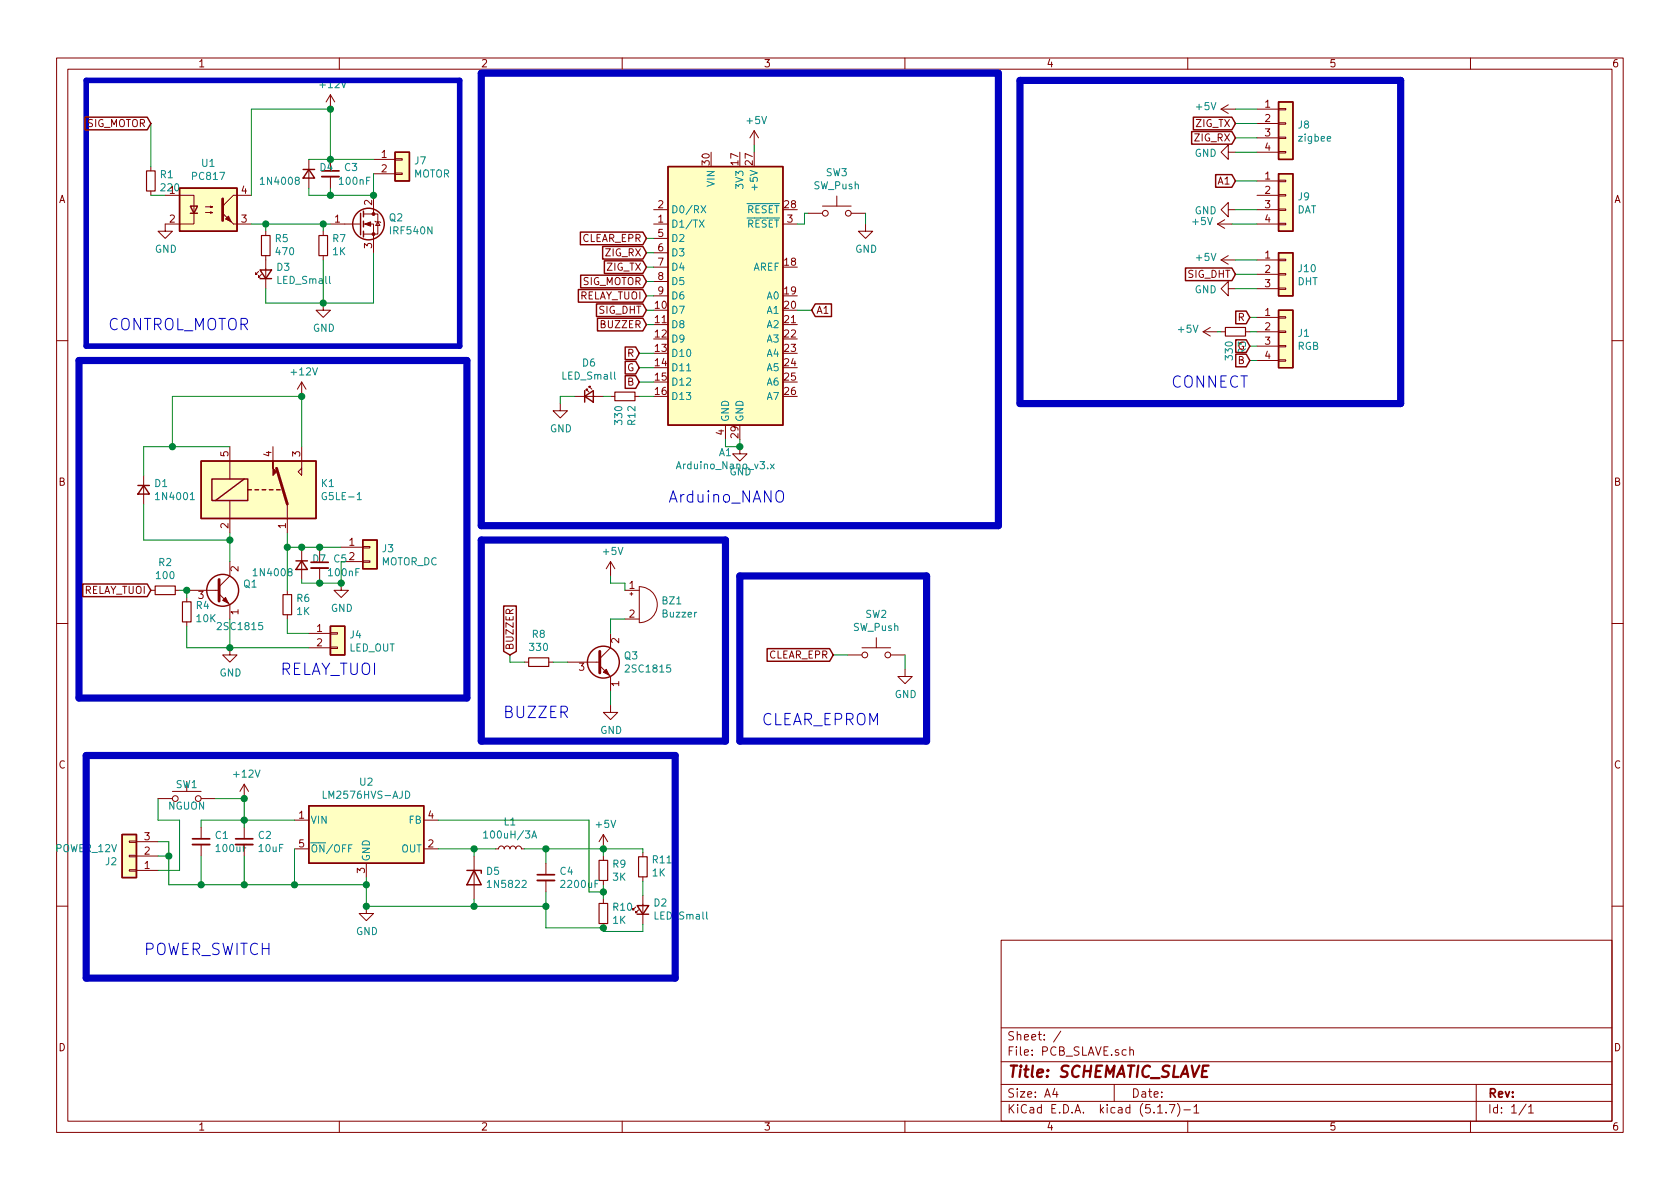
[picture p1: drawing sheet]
EESchema Schematic File Version 4
EELAYER 30 0
EELAYER END
$Descr A4 11693 8268
encoding utf-8
Sheet 1 1
Title "SCHEMATIC_SLAVE"
Date ""
Rev ""
Comp ""
Comment1 ""
Comment2 ""
Comment3 ""
Comment4 ""
$EndDescr
$Comp
L MCU_Module:Arduino_Nano_v3.x A1
U 1 1
P 5050 2050
F 0 "A1" H 5050 961 50  0000 C CNN
F 1 "Arduino_Nano_v3.x" H 5050 870 50  0000 C CNN
F 2 "Module:Arduino_Nano" H 5050 2050 50  0001 C CIN
F 3 "http://www.mouser.com/pdfdocs/Gravitech_Arduino_Nano3_0.pdf" H 5050 2050 50  0001 C CNN
	1    5050 2050
	1    0    0    -1  
$EndComp
$Comp
L Connector_Generic:Conn_01x04 J8
U 1 1
P 8950 850
F 0 "J8" H 9030 842 50  0000 L CNN
F 1 "zigbee" H 9030 751 50  0000 L CNN
F 2 "Connector_PinHeader_2.54mm:PinHeader_1x04_P2.54mm_Vertical" H 8950 850 50  0001 C CNN
F 3 "~" H 8950 850 50  0001 C CNN
	1    8950 850 
	1    0    0    -1  
$EndComp
$Comp
L Transistor_FET:IRF540N Q2
U 1 1
P 2500 1550
F 0 "Q2" H 2704 1596 50  0000 L CNN
F 1 "IRF540N" H 2704 1505 50  0000 L CNN
F 2 "Package_TO_SOT_THT:TO-220-3_Vertical" H 2750 1475 50  0001 L CIN
F 3 "http://www.irf.com/product-info/datasheets/data/irf540n.pdf" H 2500 1550 50  0001 L CNN
	1    2500 1550
	1    0    0    -1  
$EndComp
$Comp
L Isolator:PC817 U1
U 1 1
P 1450 1450
F 0 "U1" H 1450 1775 50  0000 C CNN
F 1 "PC817" H 1450 1684 50  0000 C CNN
F 2 "Package_DIP:DIP-4_W7.62mm" H 1250 1250 50  0001 L CIN
F 3 "http://www.soselectronic.cz/a_info/resource/d/pc817.pdf" H 1450 1450 50  0001 L CNN
	1    1450 1450
	1    0    0    -1  
$EndComp
$Comp
L Device:R_Small R1
U 1 1
P 1050 1250
F 0 "R1" H 1109 1296 50  0000 L CNN
F 1 "220" H 1109 1205 50  0000 L CNN
F 2 "Resistor_THT:R_Axial_DIN0309_L9.0mm_D3.2mm_P15.24mm_Horizontal" H 1050 1250 50  0001 C CNN
F 3 "~" H 1050 1250 50  0001 C CNN
	1    1050 1250
	1    0    0    -1  
$EndComp
$Comp
L Device:R_Small R7
U 1 1
P 2250 1700
F 0 "R7" H 2191 1654 50  0000 R CNN
F 1 "1K" H 2191 1745 50  0000 R CNN
F 2 "Resistor_THT:R_Axial_DIN0207_L6.3mm_D2.5mm_P10.16mm_Horizontal" H 2250 1700 50  0001 C CNN
F 3 "~" H 2250 1700 50  0001 C CNN
	1    2250 1700
	-1   0    0    1   
$EndComp
$Comp
L Device:R_Small R5
U 1 1
P 1850 1700
F 0 "R5" H 1791 1654 50  0000 R CNN
F 1 "470" H 1791 1745 50  0000 R CNN
F 2 "Resistor_THT:R_Axial_DIN0207_L6.3mm_D2.5mm_P10.16mm_Horizontal" H 1850 1700 50  0001 C CNN
F 3 "~" H 1850 1700 50  0001 C CNN
	1    1850 1700
	-1   0    0    1   
$EndComp
$Comp
L Device:LED_Small D3
U 1 1
P 1850 1900
F 0 "D3" V 1896 1830 50  0000 R CNN
F 1 "LED_Small" V 1805 1830 50  0000 R CNN
F 2 "LED_THT:LED_D3.0mm" V 1850 1900 50  0001 C CNN
F 3 "~" V 1850 1900 50  0001 C CNN
	1    1850 1900
	0    -1   -1   0   
$EndComp
$Comp
L Device:C_Small C3
U 1 1
P 2300 1200
F 0 "C3" H 2392 1246 50  0000 L CNN
F 1 "100nF" H 2350 1150 50  0000 L CNN
F 2 "Capacitor_THT:CP_Radial_D5.0mm_P2.50mm" H 2300 1200 50  0001 C CNN
F 3 "~" H 2300 1200 50  0001 C CNN
	1    2300 1200
	1    0    0    -1  
$EndComp
$Comp
L Device:D_Small D4
U 1 1
P 2150 1200
F 0 "D4" V 2104 1270 50  0000 L CNN
F 1 "1N4008" V 2200 850 50  0000 L CNN
F 2 "Diode_THT:D_DO-34_SOD68_P2.54mm_Vertical_AnodeUp" V 2150 1200 50  0001 C CNN
F 3 "~" V 2150 1200 50  0001 C CNN
	1    2150 1200
	0    1    1    0   
$EndComp
$Comp
L Connector_Generic:Conn_01x02 J7
U 1 1
P 2800 1100
F 0 "J7" H 2880 1092 50  0000 L CNN
F 1 "MOTOR" H 2880 1001 50  0000 L CNN
F 2 "Connector_PinHeader_2.54mm:PinHeader_1x02_P2.54mm_Vertical" H 2800 1100 50  0001 C CNN
F 3 "~" H 2800 1100 50  0001 C CNN
	1    2800 1100
	1    0    0    -1  
$EndComp
Wire Wire Line
	1050 1350 1150 1350
Wire Wire Line
	1750 1550 1850 1550
Wire Wire Line
	1850 1600 1850 1550
Connection ~ 1850 1550
Wire Wire Line
	2250 1600 2250 1550
Connection ~ 2250 1550
Wire Wire Line
	2250 1550 2300 1550
Wire Wire Line
	2250 1800 2250 2100
Wire Wire Line
	2250 2100 1850 2100
Wire Wire Line
	1850 2100 1850 2000
Wire Wire Line
	2600 1750 2600 2100
Wire Wire Line
	2600 2100 2250 2100
Connection ~ 2250 2100
Wire Wire Line
	2150 1300 2150 1350
Wire Wire Line
	2150 1350 2300 1350
Wire Wire Line
	2300 1350 2300 1300
Wire Wire Line
	2150 1100 2300 1100
Connection ~ 2300 1100
Wire Wire Line
	2600 1200 2600 1350
Wire Wire Line
	2600 1350 2300 1350
Connection ~ 2600 1350
Connection ~ 2300 1350
Wire Wire Line
	2300 1100 2300 750 
Wire Wire Line
	1750 1350 1750 750 
Wire Wire Line
	1750 750  2300 750 
Connection ~ 2300 750 
$Comp
L power:GND #PWR02
U 1 1
P 1150 1550
F 0 "#PWR02" H 1150 1300 50  0001 C CNN
F 1 "GND" H 1155 1377 50  0000 C CNN
F 2 "" H 1150 1550 50  0001 C CNN
F 3 "" H 1150 1550 50  0001 C CNN
	1    1150 1550
	1    0    0    -1  
$EndComp
$Comp
L power:GND #PWR07
U 1 1
P 2250 2100
F 0 "#PWR07" H 2250 1850 50  0001 C CNN
F 1 "GND" H 2255 1927 50  0000 C CNN
F 2 "" H 2250 2100 50  0001 C CNN
F 3 "" H 2250 2100 50  0001 C CNN
	1    2250 2100
	1    0    0    -1  
$EndComp
Wire Notes Line
	650  550  3200 550 
Wire Notes Line width 39 style solid
	3200 550  3200 2400
Wire Notes Line width 39 style solid
	3200 2400 600  2400
Wire Notes Line width 39 style solid
	600  2400 600  550 
Wire Notes Line width 39 style solid
	600  550  3200 550 
Wire Wire Line
	1050 850  1050 1150
Text Notes 750  2300 0    79   ~ 0
CONTROL_MOTOR
Wire Notes Line width 50 style solid
	6950 500  6950 3650
Wire Notes Line width 50 style solid
	6950 3650 3350 3650
Wire Notes Line width 50 style solid
	3350 500  6950 500 
Wire Notes Line
	7100 550  9750 550 
Wire Notes Line width 50 style solid
	9750 550  9750 2800
Wire Notes Line width 50 style solid
	9750 2800 7100 2800
Wire Notes Line width 50 style solid
	7100 2800 7100 550 
Wire Notes Line width 50 style solid
	7100 550  9750 550 
Text Notes 4650 3500 0    79   ~ 0
Arduino_NANO
Text Notes 8150 2700 0    79   ~ 0
CONNECT
$Comp
L power:+5V #PWR017
U 1 1
P 5250 1000
F 0 "#PWR017" H 5250 850 50  0001 C CNN
F 1 "+5V" H 5265 1173 50  0000 C CNN
F 2 "" H 5250 1000 50  0001 C CNN
F 3 "" H 5250 1000 50  0001 C CNN
	1    5250 1000
	1    0    0    -1  
$EndComp
Wire Wire Line
	5250 1000 5250 1050
Wire Wire Line
	5050 3050 5050 3100
Wire Wire Line
	5050 3100 5150 3100
Wire Wire Line
	5150 3100 5150 3050
$Comp
L power:GND #PWR016
U 1 1
P 5150 3100
F 0 "#PWR016" H 5150 2850 50  0001 C CNN
F 1 "GND" H 5155 2927 50  0000 C CNN
F 2 "" H 5150 3100 50  0001 C CNN
F 3 "" H 5150 3100 50  0001 C CNN
	1    5150 3100
	1    0    0    -1  
$EndComp
Connection ~ 5150 3100
Text GLabel 4500 1950 0    50   Input ~ 0
SIG_MOTOR
Text GLabel 1050 850  0    50   Input ~ 0
SIG_MOTOR
Wire Wire Line
	4500 1950 4550 1950
Text GLabel 4500 2150 0    50   Input ~ 0
SIG_DHT
Wire Wire Line
	4500 1850 4550 1850
Text GLabel 8600 1900 0    50   Input ~ 0
SIG_DHT
$Comp
L power:+5V #PWR023
U 1 1
P 8600 1800
F 0 "#PWR023" H 8600 1650 50  0001 C CNN
F 1 "+5V" V 8615 1928 50  0000 L CNN
F 2 "" H 8600 1800 50  0001 C CNN
F 3 "" H 8600 1800 50  0001 C CNN
	1    8600 1800
	0    -1   -1   0   
$EndComp
$Comp
L power:GND #PWR024
U 1 1
P 8600 2000
F 0 "#PWR024" H 8600 1750 50  0001 C CNN
F 1 "GND" V 8605 1872 50  0000 R CNN
F 2 "" H 8600 2000 50  0001 C CNN
F 3 "" H 8600 2000 50  0001 C CNN
	1    8600 2000
	0    1    1    0   
$EndComp
$Comp
L power:+5V #PWR021
U 1 1
P 8575 1550
F 0 "#PWR021" H 8575 1400 50  0001 C CNN
F 1 "+5V" V 8590 1678 50  0000 L CNN
F 2 "" H 8575 1550 50  0001 C CNN
F 3 "" H 8575 1550 50  0001 C CNN
	1    8575 1550
	0    -1   -1   0   
$EndComp
$Comp
L power:GND #PWR022
U 1 1
P 8600 1450
F 0 "#PWR022" H 8600 1200 50  0001 C CNN
F 1 "GND" V 8605 1322 50  0000 R CNN
F 2 "" H 8600 1450 50  0001 C CNN
F 3 "" H 8600 1450 50  0001 C CNN
	1    8600 1450
	0    1    1    0   
$EndComp
$Comp
L power:+5V #PWR019
U 1 1
P 8600 750
F 0 "#PWR019" H 8600 600 50  0001 C CNN
F 1 "+5V" V 8615 878 50  0000 L CNN
F 2 "" H 8600 750 50  0001 C CNN
F 3 "" H 8600 750 50  0001 C CNN
	1    8600 750 
	0    -1   -1   0   
$EndComp
$Comp
L power:GND #PWR020
U 1 1
P 8600 1050
F 0 "#PWR020" H 8600 800 50  0001 C CNN
F 1 "GND" V 8605 922 50  0000 R CNN
F 2 "" H 8600 1050 50  0001 C CNN
F 3 "" H 8600 1050 50  0001 C CNN
	1    8600 1050
	0    1    1    0   
$EndComp
Text GLabel 8600 850  0    50   Input ~ 0
ZIG_TX
Text GLabel 8600 950  0    50   Input ~ 0
ZIG_RX
Text GLabel 4500 1850 0    50   Input ~ 0
ZIG_TX
Text GLabel 4500 1750 0    50   Input ~ 0
ZIG_RX
Text GLabel 8600 1250 0    50   Input ~ 0
A1
Wire Wire Line
	8600 850  8750 850 
Wire Wire Line
	8600 950  8750 950 
Wire Wire Line
	8600 1050 8750 1050
Wire Wire Line
	8600 1250 8750 1250
Wire Wire Line
	8600 1450 8750 1450
Wire Wire Line
	8600 1800 8750 1800
Wire Wire Line
	8600 1900 8750 1900
Wire Wire Line
	8600 2000 8750 2000
Text GLabel 5650 2150 2    50   Input ~ 0
A1
Wire Wire Line
	5550 2150 5650 2150
Text GLabel 4500 2050 0    50   Input ~ 0
RELAY_TUOI
Wire Wire Line
	4500 2150 4550 2150
$Comp
L Relay:G5LE-1 K1
U 1 1
P 1800 3400
F 0 "K1" H 2230 3446 50  0000 L CNN
F 1 "G5LE-1" H 2230 3355 50  0000 L CNN
F 2 "Relay_THT:Relay_SPDT_Omron-G5LE-1" H 2250 3350 50  0001 L CNN
F 3 "http://www.omron.com/ecb/products/pdf/en-g5le.pdf" H 1800 3400 50  0001 C CNN
	1    1800 3400
	1    0    0    -1  
$EndComp
$Comp
L Device:D_Small D1
U 1 1
P 1000 3400
F 0 "D1" V 954 3470 50  0000 L CNN
F 1 "1N4001" V 1045 3470 50  0000 L CNN
F 2 "Diode_THT:D_DO-41_SOD81_P10.16mm_Horizontal" V 1000 3400 50  0001 C CNN
F 3 "~" V 1000 3400 50  0001 C CNN
	1    1000 3400
	0    1    1    0   
$EndComp
Wire Wire Line
	1000 3500 1000 3750
Wire Wire Line
	1000 3300 1000 3100
Wire Wire Line
	1000 3100 1200 3100
Wire Wire Line
	1200 3100 1600 3100
Connection ~ 1200 3100
$Comp
L Transistor_BJT:2SC1815 Q1
U 1 1
P 1500 4100
F 0 "Q1" H 1690 4146 50  0000 L CNN
F 1 "2SC1815" H 1500 3850 50  0000 L CNN
F 2 "Package_TO_SOT_THT:TO-92_Inline" H 1700 4025 50  0001 L CIN
F 3 "https://media.digikey.com/pdf/Data%20Sheets/Toshiba%20PDFs/2SC1815.pdf" H 1500 4100 50  0001 L CNN
	1    1500 4100
	1    0    0    -1  
$EndComp
Wire Wire Line
	1600 3700 1600 3750
Connection ~ 1600 3750
Wire Wire Line
	1600 3750 1600 3900
Text GLabel 1050 4100 0    50   Input ~ 0
RELAY_TUOI
$Comp
L power:GND #PWR03
U 1 1
P 1600 4500
F 0 "#PWR03" H 1600 4250 50  0001 C CNN
F 1 "GND" H 1605 4327 50  0000 C CNN
F 2 "" H 1600 4500 50  0001 C CNN
F 3 "" H 1600 4500 50  0001 C CNN
	1    1600 4500
	1    0    0    -1  
$EndComp
$Comp
L Connector_Generic:Conn_01x02 J3
U 1 1
P 2575 3800
F 0 "J3" H 2655 3792 50  0000 L CNN
F 1 "MOTOR_DC" H 2655 3701 50  0000 L CNN
F 2 "Connector_PinHeader_2.54mm:PinHeader_1x02_P2.54mm_Vertical" H 2575 3800 50  0001 C CNN
F 3 "~" H 2575 3800 50  0001 C CNN
	1    2575 3800
	1    0    0    -1  
$EndComp
$Comp
L power:GND #PWR06
U 1 1
P 2375 4050
F 0 "#PWR06" H 2375 3800 50  0001 C CNN
F 1 "GND" H 2380 3877 50  0000 C CNN
F 2 "" H 2375 4050 50  0001 C CNN
F 3 "" H 2375 4050 50  0001 C CNN
	1    2375 4050
	1    0    0    -1  
$EndComp
Wire Wire Line
	1200 3100 1200 2750
Wire Wire Line
	1200 2750 2100 2750
Connection ~ 2100 2750
$Comp
L Device:R_Small R4
U 1 1
P 1300 4250
F 0 "R4" H 1359 4296 50  0000 L CNN
F 1 "10K" H 1359 4205 50  0000 L CNN
F 2 "Resistor_THT:R_Axial_DIN0309_L9.0mm_D3.2mm_P15.24mm_Horizontal" H 1300 4250 50  0001 C CNN
F 3 "~" H 1300 4250 50  0001 C CNN
	1    1300 4250
	1    0    0    -1  
$EndComp
$Comp
L Device:R_Small R2
U 1 1
P 1150 4100
F 0 "R2" V 954 4100 50  0000 C CNN
F 1 "100" V 1045 4100 50  0000 C CNN
F 2 "Resistor_THT:R_Axial_DIN0309_L9.0mm_D3.2mm_P15.24mm_Horizontal" H 1150 4100 50  0001 C CNN
F 3 "~" H 1150 4100 50  0001 C CNN
	1    1150 4100
	0    1    1    0   
$EndComp
Wire Wire Line
	1250 4100 1300 4100
Wire Wire Line
	1300 4100 1300 4150
Connection ~ 1300 4100
Wire Wire Line
	1300 4350 1300 4500
Wire Wire Line
	1300 4500 1600 4500
Wire Wire Line
	1600 4500 1600 4300
Connection ~ 1600 4500
Wire Notes Line
	650  2500 3250 2500
Wire Notes Line width 50 style solid
	3250 2500 3250 4850
Wire Notes Line width 50 style solid
	3250 4850 550  4850
Wire Notes Line width 50 style solid
	550  4850 550  2500
Wire Notes Line width 50 style solid
	550  2500 3250 2500
Text Notes 1950 4700 0    79   ~ 0
RELAY_TUOI\n
$Comp
L Device:Buzzer BZ1
U 1 1
P 4450 4200
F 0 "BZ1" H 4602 4229 50  0000 L CNN
F 1 "Buzzer" H 4602 4138 50  0000 L CNN
F 2 "Buzzer_Beeper:MagneticBuzzer_ProSignal_ABT-410-RC" V 4425 4300 50  0001 C CNN
F 3 "~" V 4425 4300 50  0001 C CNN
	1    4450 4200
	1    0    0    -1  
$EndComp
Wire Wire Line
	4250 4050 4350 4050
Wire Wire Line
	4350 4050 4350 4100
Wire Wire Line
	4250 4300 4250 4400
Wire Wire Line
	4250 4300 4350 4300
$Comp
L power:+5V #PWR014
U 1 1
P 4250 4000
F 0 "#PWR014" H 4250 3850 50  0001 C CNN
F 1 "+5V" H 4265 4173 50  0000 C CNN
F 2 "" H 4250 4000 50  0001 C CNN
F 3 "" H 4250 4000 50  0001 C CNN
	1    4250 4000
	1    0    0    -1  
$EndComp
$Comp
L power:GND #PWR015
U 1 1
P 4250 4900
F 0 "#PWR015" H 4250 4650 50  0001 C CNN
F 1 "GND" H 4255 4727 50  0000 C CNN
F 2 "" H 4250 4900 50  0001 C CNN
F 3 "" H 4250 4900 50  0001 C CNN
	1    4250 4900
	1    0    0    -1  
$EndComp
Wire Wire Line
	4250 4900 4250 4800
Wire Wire Line
	4250 4000 4250 4050
Text GLabel 3550 4550 1    50   Input ~ 0
BUZZER
Wire Wire Line
	3850 4600 3950 4600
Text GLabel 4500 2250 0    50   Input ~ 0
BUZZER
Wire Wire Line
	4500 2250 4550 2250
Wire Notes Line width 50 style solid
	5050 3750 5050 5150
Wire Notes Line width 50 style solid
	5050 5150 3350 5150
Wire Notes Line width 50 style solid
	3350 5150 3350 3750
Wire Notes Line width 50 style solid
	3350 3750 5050 3750
Text Notes 3500 5000 0    79   ~ 0
BUZZER\n
$Comp
L Device:R_Small R8
U 1 1
P 3750 4600
F 0 "R8" V 3554 4600 50  0000 C CNN
F 1 "330" V 3645 4600 50  0000 C CNN
F 2 "Resistor_THT:R_Axial_DIN0309_L9.0mm_D3.2mm_P15.24mm_Horizontal" H 3750 4600 50  0001 C CNN
F 3 "~" H 3750 4600 50  0001 C CNN
	1    3750 4600
	0    1    1    0   
$EndComp
Wire Wire Line
	3550 4550 3550 4600
Wire Wire Line
	3550 4600 3650 4600
$Comp
L Switch:SW_Push SW2
U 1 1
P 6100 4550
F 0 "SW2" H 6100 4835 50  0000 C CNN
F 1 "SW_Push" H 6100 4744 50  0000 C CNN
F 2 "Connector_PinHeader_2.54mm:PinHeader_1x02_P2.54mm_Vertical" H 6100 4750 50  0001 C CNN
F 3 "~" H 6100 4750 50  0001 C CNN
	1    6100 4550
	1    0    0    -1  
$EndComp
$Comp
L power:GND #PWR018
U 1 1
P 6300 4650
F 0 "#PWR018" H 6300 4400 50  0001 C CNN
F 1 "GND" H 6305 4477 50  0000 C CNN
F 2 "" H 6300 4650 50  0001 C CNN
F 3 "" H 6300 4650 50  0001 C CNN
	1    6300 4650
	1    0    0    -1  
$EndComp
Wire Wire Line
	6300 4650 6300 4550
Text GLabel 5800 4550 0    50   Input ~ 0
CLEAR_EPR
Wire Wire Line
	5800 4550 5900 4550
Wire Notes Line
	5150 4000 6450 4000
Wire Notes Line width 50 style solid
	6450 4000 6450 5150
Wire Notes Line width 50 style solid
	6450 5150 5150 5150
Wire Notes Line width 50 style solid
	5150 5150 5150 4000
Wire Notes Line width 50 style solid
	5150 4000 6450 4000
Text Notes 5300 5050 0    79   ~ 0
CLEAR_EPROM
Text GLabel 4500 1650 0    50   Input ~ 0
CLEAR_EPR
Wire Wire Line
	4500 2050 4550 2050
$Comp
L Connector_Generic:Conn_01x02 J4
U 1 1
P 2350 4400
F 0 "J4" H 2430 4392 50  0000 L CNN
F 1 "LED_OUT" H 2430 4301 50  0000 L CNN
F 2 "Connector_PinHeader_2.54mm:PinHeader_1x02_P2.54mm_Vertical" H 2350 4400 50  0001 C CNN
F 3 "~" H 2350 4400 50  0001 C CNN
	1    2350 4400
	1    0    0    -1  
$EndComp
$Comp
L Device:R_Small R6
U 1 1
P 2000 4200
F 0 "R6" H 2059 4246 50  0000 L CNN
F 1 "1K" H 2059 4155 50  0000 L CNN
F 2 "Resistor_THT:R_Axial_DIN0207_L6.3mm_D2.5mm_P10.16mm_Horizontal" H 2000 4200 50  0001 C CNN
F 3 "~" H 2000 4200 50  0001 C CNN
	1    2000 4200
	1    0    0    -1  
$EndComp
Wire Wire Line
	2000 4300 2000 4400
Wire Wire Line
	2000 4400 2150 4400
Wire Wire Line
	2150 4500 1600 4500
Wire Wire Line
	2300 1100 2600 1100
$Comp
L Regulator_Switching:LM2576HVS-12 U2
U 1 1
P 2550 5800
F 0 "U2" H 2550 6167 50  0000 C CNN
F 1 "LM2576HVS-AJD" H 2550 6076 50  0000 C CNN
F 2 "Package_TO_SOT_THT:TO-220-5_Vertical" H 2550 5550 50  0001 L CIN
F 3 "http://www.ti.com/lit/ds/symlink/lm2576.pdf" H 2550 5800 50  0001 C CNN
	1    2550 5800
	1    0    0    -1  
$EndComp
$Comp
L Device:D_Zener D5
U 1 1
P 3300 6100
F 0 "D5" V 3254 6180 50  0000 L CNN
F 1 "1N5822" V 3345 6180 50  0000 L CNN
F 2 "Diode_THT:D_5W_P10.16mm_Horizontal" H 3300 6100 50  0001 C CNN
F 3 "~" H 3300 6100 50  0001 C CNN
	1    3300 6100
	0    1    1    0   
$EndComp
$Comp
L Device:C_Small C1
U 1 1
P 1400 5850
F 0 "C1" H 1492 5896 50  0000 L CNN
F 1 "100uF" H 1492 5805 50  0000 L CNN
F 2 "Capacitor_THT:CP_Radial_D5.0mm_P2.50mm" H 1400 5850 50  0001 C CNN
F 3 "~" H 1400 5850 50  0001 C CNN
	1    1400 5850
	1    0    0    -1  
$EndComp
$Comp
L Device:L_Small L1
U 1 1
P 3550 5900
F 0 "L1" V 3735 5900 50  0000 C CNN
F 1 "100uH/3A" V 3644 5900 50  0000 C CNN
F 2 "Inductor_THT:L_Axial_L7.0mm_D3.3mm_P10.16mm_Horizontal_Fastron_MICC" H 3550 5900 50  0001 C CNN
F 3 "~" H 3550 5900 50  0001 C CNN
	1    3550 5900
	0    -1   -1   0   
$EndComp
$Comp
L Device:C_Small C4
U 1 1
P 3800 6100
F 0 "C4" H 3892 6146 50  0000 L CNN
F 1 "2200uF" H 3892 6055 50  0000 L CNN
F 2 "Capacitor_THT:CP_Radial_D8.0mm_P3.80mm" H 3800 6100 50  0001 C CNN
F 3 "~" H 3800 6100 50  0001 C CNN
	1    3800 6100
	1    0    0    -1  
$EndComp
$Comp
L Device:C_Small C2
U 1 1
P 1700 5850
F 0 "C2" H 1792 5896 50  0000 L CNN
F 1 "10uF" H 1792 5805 50  0000 L CNN
F 2 "Capacitor_THT:CP_Radial_D5.0mm_P2.50mm" H 1700 5850 50  0001 C CNN
F 3 "~" H 1700 5850 50  0001 C CNN
	1    1700 5850
	1    0    0    -1  
$EndComp
Wire Wire Line
	2050 5900 2050 6150
Wire Wire Line
	2050 6150 2550 6150
Wire Wire Line
	2550 6150 2550 6100
Wire Wire Line
	1400 5950 1400 6150
Wire Wire Line
	1400 6150 1700 6150
Connection ~ 2050 6150
Wire Wire Line
	1700 5950 1700 6150
Connection ~ 1700 6150
Wire Wire Line
	1700 6150 2050 6150
Wire Wire Line
	1400 5750 1400 5700
Wire Wire Line
	1400 5700 1700 5700
Wire Wire Line
	1700 5750 1700 5700
Connection ~ 1700 5700
Wire Wire Line
	1700 5700 2050 5700
Connection ~ 1400 6150
Wire Wire Line
	3050 5900 3300 5900
Wire Wire Line
	3300 5950 3300 5900
Connection ~ 3300 5900
Wire Wire Line
	3300 5900 3450 5900
Wire Wire Line
	3800 6000 3800 5900
Wire Wire Line
	3800 5900 3650 5900
Wire Wire Line
	3300 6250 3300 6300
Wire Wire Line
	3300 6300 3800 6300
Wire Wire Line
	3800 6300 3800 6200
Wire Wire Line
	2550 6150 2550 6300
Wire Wire Line
	2550 6300 3300 6300
Connection ~ 2550 6150
Connection ~ 3300 6300
$Comp
L Device:R_Small R10
U 1 1
P 4200 6350
F 0 "R10" H 4259 6396 50  0000 L CNN
F 1 "1K" H 4259 6305 50  0000 L CNN
F 2 "Resistor_THT:R_Axial_DIN0309_L9.0mm_D3.2mm_P15.24mm_Horizontal" H 4200 6350 50  0001 C CNN
F 3 "~" H 4200 6350 50  0001 C CNN
	1    4200 6350
	1    0    0    -1  
$EndComp
$Comp
L Device:R_Small R9
U 1 1
P 4200 6050
F 0 "R9" H 4259 6096 50  0000 L CNN
F 1 "3K" H 4259 6005 50  0000 L CNN
F 2 "Resistor_THT:R_Axial_DIN0309_L9.0mm_D3.2mm_P15.24mm_Horizontal" H 4200 6050 50  0001 C CNN
F 3 "~" H 4200 6050 50  0001 C CNN
	1    4200 6050
	1    0    0    -1  
$EndComp
Wire Wire Line
	3800 5900 4200 5900
Wire Wire Line
	4200 5900 4200 5950
Connection ~ 3800 5900
Wire Wire Line
	3050 5700 4100 5700
Wire Wire Line
	4100 5700 4100 6200
Wire Wire Line
	4100 6200 4200 6200
Wire Wire Line
	4200 6200 4200 6250
Wire Wire Line
	4200 6200 4200 6150
Connection ~ 4200 6200
Wire Wire Line
	3800 6300 3800 6450
Wire Wire Line
	3800 6450 4200 6450
Connection ~ 3800 6300
$Comp
L power:+5V #PWR013
U 1 1
P 4200 5900
F 0 "#PWR013" H 4200 5750 50  0001 C CNN
F 1 "+5V" H 4215 6073 50  0000 C CNN
F 2 "" H 4200 5900 50  0001 C CNN
F 3 "" H 4200 5900 50  0001 C CNN
	1    4200 5900
	1    0    0    -1  
$EndComp
Connection ~ 4200 5900
$Comp
L power:GND #PWR010
U 1 1
P 2550 6300
F 0 "#PWR010" H 2550 6050 50  0001 C CNN
F 1 "GND" H 2555 6127 50  0000 C CNN
F 2 "" H 2550 6300 50  0001 C CNN
F 3 "" H 2550 6300 50  0001 C CNN
	1    2550 6300
	1    0    0    -1  
$EndComp
Connection ~ 2550 6300
Wire Notes Line
	600  5250 4700 5250
Wire Notes Line width 50 style solid
	4700 5250 4700 6800
Wire Notes Line width 50 style solid
	4700 6800 600  6800
Wire Notes Line width 50 style solid
	600  6800 600  5250
Wire Notes Line width 50 style solid
	600  5250 4700 5250
Text Notes 1000 6650 0    79   ~ 0
POWER_SWITCH\n
Wire Wire Line
	1850 1550 2250 1550
$Comp
L Device:LED_Small D6
U 1 1
P 4100 2750
F 0 "D6" H 4100 2985 50  0000 C CNN
F 1 "LED_Small" H 4100 2894 50  0000 C CNN
F 2 "LED_THT:LED_D3.0mm" V 4100 2750 50  0001 C CNN
F 3 "~" V 4100 2750 50  0001 C CNN
	1    4100 2750
	1    0    0    -1  
$EndComp
$Comp
L Device:R_Small R12
U 1 1
P 4350 2750
F 0 "R12" H 4291 2704 50  0000 R CNN
F 1 "330" H 4291 2795 50  0000 R CNN
F 2 "Resistor_THT:R_Axial_DIN0309_L9.0mm_D3.2mm_P15.24mm_Horizontal" H 4350 2750 50  0001 C CNN
F 3 "~" H 4350 2750 50  0001 C CNN
	1    4350 2750
	0    -1   -1   0   
$EndComp
$Comp
L power:GND #PWR012
U 1 1
P 3900 2800
F 0 "#PWR012" H 3900 2550 50  0001 C CNN
F 1 "GND" H 3905 2627 50  0000 C CNN
F 2 "" H 3900 2800 50  0001 C CNN
F 3 "" H 3900 2800 50  0001 C CNN
	1    3900 2800
	1    0    0    -1  
$EndComp
Wire Wire Line
	3900 2800 3900 2750
Wire Wire Line
	3900 2750 4000 2750
Wire Wire Line
	4200 2750 4250 2750
Wire Wire Line
	4450 2750 4550 2750
$Comp
L Switch:SW_Push SW1
U 1 1
P 1300 5550
F 0 "SW1" H 1300 5650 50  0000 C CNN
F 1 "NGUON" H 1300 5500 50  0000 C CNN
F 2 "Connector_PinHeader_2.54mm:PinHeader_1x02_P2.54mm_Vertical" H 1300 5750 50  0001 C CNN
F 3 "~" H 1300 5750 50  0001 C CNN
	1    1300 5550
	1    0    0    -1  
$EndComp
Wire Wire Line
	1500 5550 1700 5550
Wire Wire Line
	1700 5550 1700 5700
$Comp
L power:+12V #PWR04
U 1 1
P 1700 5550
F 0 "#PWR04" H 1700 5400 50  0001 C CNN
F 1 "+12V" H 1715 5723 50  0000 C CNN
F 2 "" H 1700 5550 50  0001 C CNN
F 3 "" H 1700 5550 50  0001 C CNN
	1    1700 5550
	1    0    0    -1  
$EndComp
Connection ~ 1700 5550
$Comp
L power:+12V #PWR05
U 1 1
P 2100 2750
F 0 "#PWR05" H 2100 2600 50  0001 C CNN
F 1 "+12V" H 2115 2923 50  0000 C CNN
F 2 "" H 2100 2750 50  0001 C CNN
F 3 "" H 2100 2750 50  0001 C CNN
	1    2100 2750
	1    0    0    -1  
$EndComp
$Comp
L power:+12V #PWR08
U 1 1
P 2300 750
F 0 "#PWR08" H 2300 600 50  0001 C CNN
F 1 "+12V" H 2315 923 50  0000 C CNN
F 2 "" H 2300 750 50  0001 C CNN
F 3 "" H 2300 750 50  0001 C CNN
	1    2300 750 
	1    0    0    -1  
$EndComp
Wire Wire Line
	4500 1650 4550 1650
Wire Wire Line
	4500 1750 4550 1750
$Comp
L Connector_Generic:Conn_01x03 J10
U 1 1
P 8950 1900
F 0 "J10" H 9030 1942 50  0000 L CNN
F 1 "DHT" H 9030 1851 50  0000 L CNN
F 2 "Connector_PinHeader_2.54mm:PinHeader_1x03_P2.54mm_Vertical" H 8950 1900 50  0001 C CNN
F 3 "~" H 8950 1900 50  0001 C CNN
	1    8950 1900
	1    0    0    -1  
$EndComp
$Comp
L Switch:SW_Push SW3
U 1 1
P 5825 1475
F 0 "SW3" H 5825 1760 50  0000 C CNN
F 1 "SW_Push" H 5825 1669 50  0000 C CNN
F 2 "Connector_PinHeader_2.54mm:PinHeader_1x02_P2.54mm_Vertical" H 5825 1675 50  0001 C CNN
F 3 "~" H 5825 1675 50  0001 C CNN
	1    5825 1475
	1    0    0    -1  
$EndComp
$Comp
L power:GND #PWR01
U 1 1
P 6025 1550
F 0 "#PWR01" H 6025 1300 50  0001 C CNN
F 1 "GND" H 6030 1377 50  0000 C CNN
F 2 "" H 6025 1550 50  0001 C CNN
F 3 "" H 6025 1550 50  0001 C CNN
	1    6025 1550
	1    0    0    -1  
$EndComp
Wire Wire Line
	6025 1475 6025 1550
$Comp
L Device:C_Small C5
U 1 1
P 2225 3925
F 0 "C5" H 2317 3971 50  0000 L CNN
F 1 "100nF" H 2275 3875 50  0000 L CNN
F 2 "Capacitor_THT:CP_Radial_D5.0mm_P2.50mm" H 2225 3925 50  0001 C CNN
F 3 "~" H 2225 3925 50  0001 C CNN
	1    2225 3925
	1    0    0    -1  
$EndComp
Wire Wire Line
	2000 3700 2000 3800
$Comp
L Device:D_Small D7
U 1 1
P 2100 3925
F 0 "D7" V 2054 3995 50  0000 L CNN
F 1 "1N4008" V 2150 3575 50  0000 L CNN
F 2 "Diode_THT:D_DO-34_SOD68_P2.54mm_Vertical_AnodeUp" V 2100 3925 50  0001 C CNN
F 3 "~" V 2100 3925 50  0001 C CNN
	1    2100 3925
	0    1    1    0   
$EndComp
Wire Wire Line
	2100 3825 2100 3800
Wire Wire Line
	2100 3800 2225 3800
Wire Wire Line
	2225 3800 2225 3825
Wire Wire Line
	2225 3800 2375 3800
Connection ~ 2225 3800
Wire Wire Line
	2100 4025 2100 4050
Wire Wire Line
	2100 4050 2225 4050
Wire Wire Line
	2225 4050 2225 4025
Wire Wire Line
	2100 3800 2000 3800
Connection ~ 2100 3800
Connection ~ 2000 3800
Wire Wire Line
	2000 3800 2000 4100
Wire Wire Line
	2225 4050 2375 4050
Connection ~ 2225 4050
Wire Wire Line
	2375 3900 2375 4050
Connection ~ 2375 4050
$Comp
L Connector_Generic:Conn_01x04 J9
U 1 1
P 8950 1350
F 0 "J9" H 9030 1342 50  0000 L CNN
F 1 "DAT" H 9030 1251 50  0000 L CNN
F 2 "Connector_PinHeader_2.54mm:PinHeader_1x04_P2.54mm_Vertical" H 8950 1350 50  0001 C CNN
F 3 "~" H 8950 1350 50  0001 C CNN
	1    8950 1350
	1    0    0    -1  
$EndComp
Wire Wire Line
	8575 1550 8750 1550
Wire Wire Line
	1000 3750 1600 3750
Wire Wire Line
	5625 1475 5600 1475
Wire Wire Line
	5600 1475 5600 1550
Wire Wire Line
	5550 1550 5600 1550
Wire Wire Line
	8600 750  8750 750 
Wire Wire Line
	2100 2750 2100 3100
$Comp
L Connector_Generic:Conn_01x04 J1
U 1 1
P 8950 2300
F 0 "J1" H 9030 2292 50  0000 L CNN
F 1 "RGB" H 9030 2201 50  0000 L CNN
F 2 "Connector_PinHeader_2.54mm:PinHeader_1x04_P2.54mm_Vertical" H 8950 2300 50  0001 C CNN
F 3 "~" H 8950 2300 50  0001 C CNN
	1    8950 2300
	1    0    0    -1  
$EndComp
$Comp
L power:+5V #PWR09
U 1 1
P 8475 2300
F 0 "#PWR09" H 8475 2150 50  0001 C CNN
F 1 "+5V" V 8490 2428 50  0000 L CNN
F 2 "" H 8475 2300 50  0001 C CNN
F 3 "" H 8475 2300 50  0001 C CNN
	1    8475 2300
	0    -1   -1   0   
$EndComp
$Comp
L Device:R_Small R3
U 1 1
P 8600 2300
F 0 "R3" H 8541 2254 50  0000 R CNN
F 1 "330" H 8541 2345 50  0000 R CNN
F 2 "Resistor_THT:R_Axial_DIN0207_L6.3mm_D2.5mm_P10.16mm_Horizontal" H 8600 2300 50  0001 C CNN
F 3 "~" H 8600 2300 50  0001 C CNN
	1    8600 2300
	0    -1   -1   0   
$EndComp
Wire Wire Line
	8475 2300 8500 2300
Wire Wire Line
	8700 2300 8750 2300
Text GLabel 4450 2450 0    50   Input ~ 0
R
Text GLabel 4450 2550 0    50   Input ~ 0
G
Text GLabel 4450 2650 0    50   Input ~ 0
B
Wire Wire Line
	4450 2450 4550 2450
Wire Wire Line
	4450 2550 4550 2550
Wire Wire Line
	4450 2650 4550 2650
Text GLabel 8700 2200 0    50   Input ~ 0
R
Text GLabel 8700 2400 0    50   Input ~ 0
G
Text GLabel 8700 2500 0    50   Input ~ 0
B
Wire Wire Line
	8700 2200 8750 2200
Wire Wire Line
	8700 2400 8750 2400
Wire Wire Line
	8700 2500 8750 2500
Wire Notes Line width 50 style solid
	3350 3650 3350 500 
$Comp
L Transistor_BJT:2SC1815 Q3
U 1 1
P 4150 4600
F 0 "Q3" H 4340 4646 50  0000 L CNN
F 1 "2SC1815" H 4340 4555 50  0000 L CNN
F 2 "Package_TO_SOT_THT:TO-92_Inline" H 4350 4525 50  0001 L CIN
F 3 "https://media.digikey.com/pdf/Data%20Sheets/Toshiba%20PDFs/2SC1815.pdf" H 4150 4600 50  0001 L CNN
	1    4150 4600
	1    0    0    -1  
$EndComp
$Comp
L Device:R_Small R11
U 1 1
P 4475 6025
F 0 "R11" H 4416 5979 50  0000 R CNN
F 1 "1K" H 4416 6070 50  0000 R CNN
F 2 "Resistor_THT:R_Axial_DIN0207_L6.3mm_D2.5mm_P10.16mm_Horizontal" H 4475 6025 50  0001 C CNN
F 3 "~" H 4475 6025 50  0001 C CNN
	1    4475 6025
	-1   0    0    1   
$EndComp
$Comp
L Device:LED_Small D2
U 1 1
P 4475 6325
F 0 "D2" V 4521 6255 50  0000 R CNN
F 1 "LED_Small" V 4430 6255 50  0000 R CNN
F 2 "Connector_PinHeader_2.54mm:PinHeader_1x02_P2.54mm_Vertical" V 4475 6325 50  0001 C CNN
F 3 "~" V 4475 6325 50  0001 C CNN
	1    4475 6325
	0    -1   -1   0   
$EndComp
Wire Wire Line
	4200 5900 4475 5900
Wire Wire Line
	4475 5900 4475 5925
Wire Wire Line
	4475 6125 4475 6225
Wire Wire Line
	4475 6425 4475 6475
Wire Wire Line
	4475 6475 4200 6475
Wire Wire Line
	4200 6475 4200 6450
Connection ~ 4200 6450
Wire Wire Line
	1100 5950 1175 5950
Wire Wire Line
	1175 5950 1175 6150
Wire Wire Line
	1175 6150 1400 6150
Wire Wire Line
	1100 5850 1175 5850
Wire Wire Line
	1175 5850 1175 5950
Connection ~ 1175 5950
Wire Wire Line
	1100 5550 1100 5700
Wire Wire Line
	1100 6050 1250 6050
Wire Wire Line
	1250 6050 1250 5700
Wire Wire Line
	1250 5700 1100 5700
$Comp
L Connector_Generic:Conn_01x03 J2
U 1 1
P 900 5950
F 0 "J2" H 980 5992 50  0000 L CNN
F 1 "POWER_12V" H 980 5901 50  0000 L CNN
F 2 "jack_dc:jack_DC" H 900 5950 50  0001 C CNN
F 3 "~" H 900 5950 50  0001 C CNN
	1    900  5950
	-1   0    0    1   
$EndComp
$EndSCHEMATC
